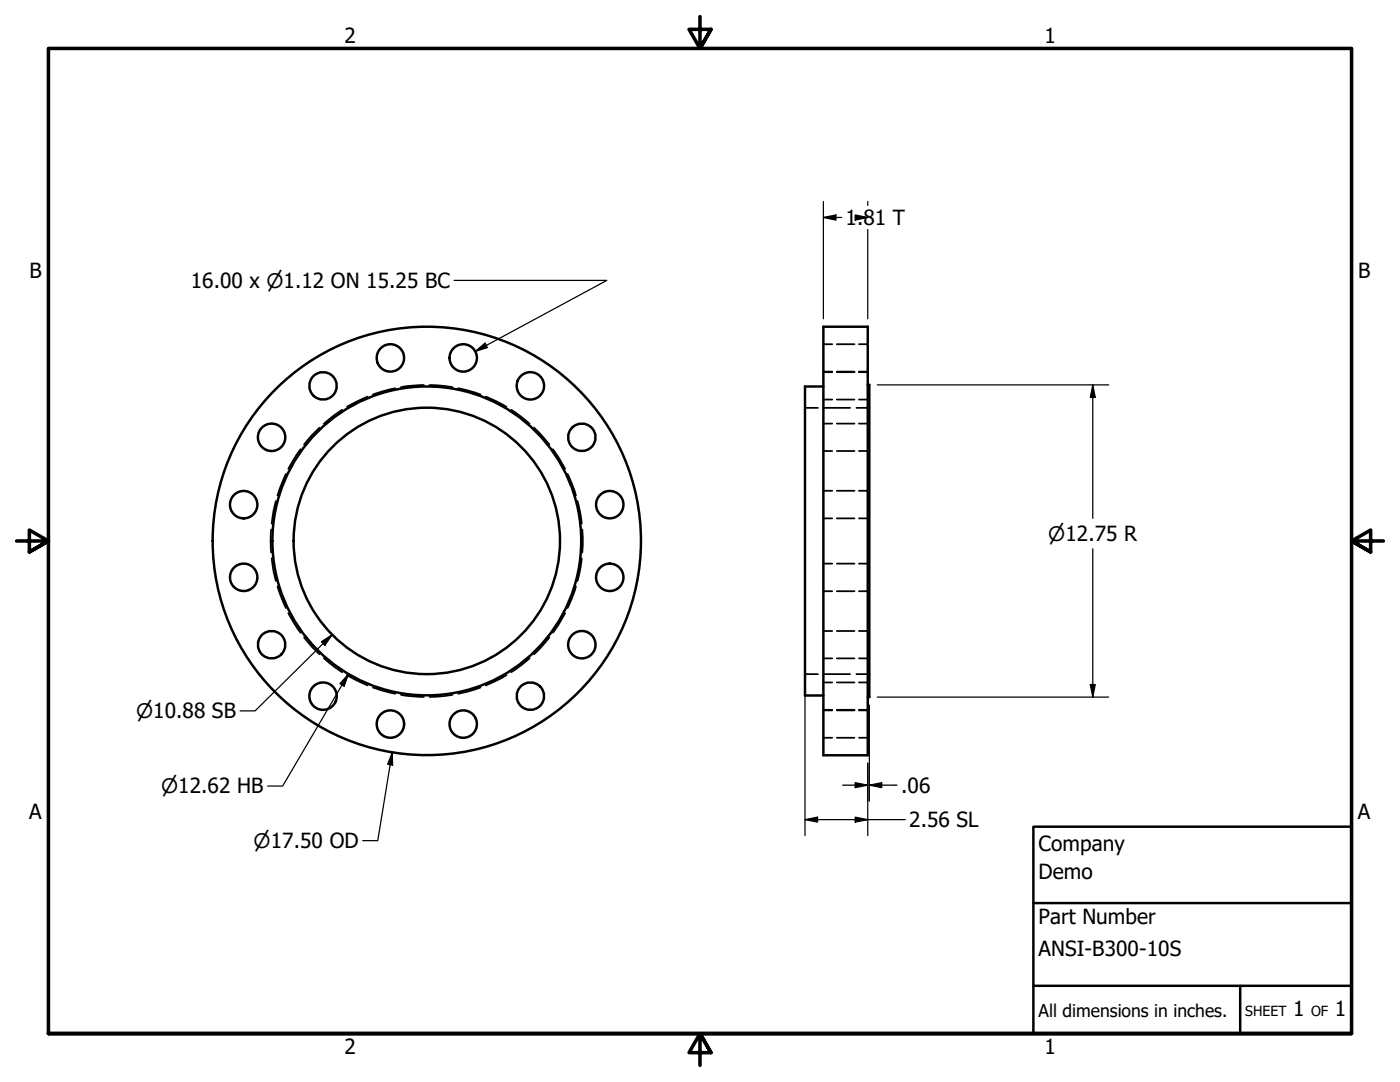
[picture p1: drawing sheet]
<svg xmlns="http://www.w3.org/2000/svg" width="279mm" height="216mm" viewBox="0 0 279 216" stroke-linecap="round" stroke-linejoin="round" font-family="sans-serif">
<!-- layer: Hidden (ANSI) -->
<g fill="none" stroke="#000" stroke-width=".35">
<path d="M73.4 79.1l-4.1 2.1M78.9 77.5l-4.5 1.2M84.6 76.8l-4.6 .5M85.7 76.8l4.6 .5M91.4 77.5l4.5 1.2M96.9 79.1l4.2 2.1M164.3 79.7h1.8M164.3 74.3h1.8M164.3 74.2h1.8M164.3 68.7h1.8M167 79.7h3.5M167 74.3h3.5"/>
<path d="M167 74.2h3.5M167 68.7h3.5M171.4 79.7h1.8M171.4 74.3h1.8M171.4 74.2h1.8M171.4 68.7h1.8M55.1 100l-.5 1.8-.4 2.7M57 94.6l-1.6 4.3M60 89.6l-2.5 4M63.8 85.3l-1.6 1.6-1.5 1.8M68.3 81.8l-1.5 1-2.2 1.8M102 81.8l2.1 1.5 1.6 1.3"/>
<path d="M106.6 85.3l3 3.4M110.3 89.6l2.5 4M113.3 94.6l.9 2.1 .7 2.2M115.3 100l.6 2.6 .2 1.9M160.7 81.4h2.5M164.3 90h1.8M164.3 84.5h1.8M164.3 97.9h1.8M164.5 81.4h5.2M167 90h3.5M167 84.5h3.5M167 97.9h3.5"/>
<path d="M170.9 81.4h2.6M171.4 90h1.8M171.4 84.5h1.8M171.4 97.9h1.8M54.1 105.7l-.1 2.2 .1 2.3M54.2 111.4l.4 2.7 .5 1.8M55.4 117l1.6 4.3M114.9 117l-.7 2.2-.9 2.1M116.1 111.4l-.2 1.9-.6 2.6M116.2 105.7l.1 1.5-.1 3M164.3 103.4h1.8M164.3 118h1.8"/>
<path d="M164.3 112.5h1.8M167 103.4h3.5M167 118h3.5M167 112.5h3.5M171.4 103.4h1.8M171.4 118h1.8M171.4 112.5h1.8M57.5 122.3l2.5 4M60.7 127.2l1.5 1.8 1.6 1.6M64.6 131.3l2.2 1.8 1.5 1M69.3 134.7l4.1 2.1M74.4 137.2l4.5 1.2"/>
<path d="M80 138.6l4.6 .5M90.3 138.6l-4.6 .5M95.9 137.2l-4.5 1.2M101.1 134.7l-4.2 2.1M105.7 131.3l-1.6 1.3-2.1 1.5M109.6 127.2l-3 3.4M112.8 122.3l-2.5 4M160.7 134.5h2.5M164.3 131.4h1.8M164.3 125.9h1.8M164.3 136.2h1.8M164.5 134.5h5.2"/>
<path d="M167 131.4h3.5M167 125.9h3.5M167 136.2h3.5M170.9 134.5h2.6M171.4 131.4h1.8M171.4 125.9h1.8M171.4 136.2h1.8M164.3 141.6h1.8M164.3 147.2h1.8M164.3 141.7h1.8M167 141.6h3.5M167 147.2h3.5"/>
<path d="M167 141.7h3.5M171.4 141.6h1.8M171.4 147.2h1.8M171.4 141.7h1.8"/>
</g>
<!-- layer: Visible (ANSI) -->
<g fill="none" stroke="#000" stroke-width=".49">
<path d="M164.3 65.2h8.9v85.5h-8.9zM164.3 77.1h-3.6v61.7h3.6M173.2 76.8h.3v62.3h-.3"/>
<circle cx="64.5" cy="77" r="2.73"/>
<circle cx="77.9" cy="71.4" r="2.73"/>
<circle cx="92.4" cy="71.4" r="2.73"/>
<circle cx="105.9" cy="77" r="2.73"/>
<circle cx="54.2" cy="87.3" r="2.73"/>
<circle cx="116.1" cy="87.3" r="2.73"/>
<circle cx="48.6" cy="115.2" r="2.73"/>
<circle cx="48.6" cy="100.7" r="2.73"/>
<circle cx="85.2" cy="107.9" r="26.6"/>
<circle cx="85.2" cy="107.9" r="30.8"/>
<circle cx="85.2" cy="107.9" r="42.7"/>
<circle cx="121.7" cy="115.2" r="2.73"/>
<circle cx="121.7" cy="100.7" r="2.73"/>
<circle cx="54.2" cy="128.6" r="2.73"/>
<circle cx="64.5" cy="138.9" r="2.73"/>
<circle cx="105.9" cy="138.9" r="2.73"/>
<circle cx="116.1" cy="128.6" r="2.73"/>
<circle cx="77.9" cy="144.5" r="2.73"/>
<circle cx="92.4" cy="144.5" r="2.73"/>
</g>
<!-- layer: Border (ANSI) -->
<path d="M139.7 3.3v6.4l-2.2-3.8h4.4l-2.2 3.8 2.2-3.8M3.3 107.9h6.4l-3.8-2.1v4.3l3.8-2.2-3.8 2.2M276.1 107.9h-6.4l3.8-2.1v4.3l-3.8-2.2 3.8 2.2M9.7 206.2v-196.5h260v196.5h-260h260M141.9 210l-2.2-3.8 2.2 3.8h-4.4l2.2-3.8v6.4" fill="none" stroke="#000" stroke-width=".71"/>
<!-- layer: Title (ANSI) -->
<path d="M206.2 165h63.5v41.2h-63.5zM206.2 196.7h63.5M206.2 180.2h63.5M247.5 196.7v9.5" fill="none" stroke="#000" stroke-width=".49"/>
<!-- layer: Dimension (ANSI) -->
<g fill="none" stroke="#000" stroke-width=".25">
<path d="M90.6 56h30.5l-26.3 14.1M164.3 43.4l2.5-.5v1zM164.3 43.4h3.7M164.3 40.2v23.4M170.7 42.9l2.5 .5-2.5 .5zM170.7 43.4h2.5M173.2 40.2v.8M173.2 45.8v17.8M94.8 70.1l2-1.6 .5 .9zM175.1 76.8h46.2M218.1 76.8l.5 2.5h-1zM218.1 76.8v26.6"/>
<path d="M218.1 109.5v29.6M64.1 128.1l2.2-1.5-1.5 2.2zM66.3 126.6l-15.4 15.3h-3M69.5 134.5l-.8 2.4-.9-.5zM69.5 134.5l-13.1 22.3h-3M160.7 136.1v30.6M175.1 139.1h46.2M217.6 136.6h1l-.5 2.5zM78.3 150.1l.1 2.6-1-.2zM78.3 150.1l-2.9 17.6h-3M168.2 156.7h5M170.7 156.2l2.5 .5-2.5 .5z"/>
<path d="M173.2 152.3v14.4M173.5 156.7l2.5-.5v1zM173.5 156.7h5.5M173.5 140.7v19.1M160.7 163.5l2.5-.4v.9zM160.7 163.5h20M170.7 163.1l2.5 .4-2.5 .5z"/>
</g>
<g fill="#000">
<path d="M164.3 43.4l2.5-.5v1z" fill-rule="evenodd"/>
<path d="M170.7 42.9l2.5 .5-2.5 .5z" fill-rule="evenodd"/>
<path d="M94.8 70.1l2-1.6 .5 .9z" fill-rule="evenodd"/>
<path d="M218.1 76.8l.5 2.5h-1z" fill-rule="evenodd"/>
<path d="M64.1 128.1l2.2-1.5-1.5 2.2z" fill-rule="evenodd"/>
<path d="M69.5 134.5l-.8 2.4-.9-.5z" fill-rule="evenodd"/>
<path d="M217.6 136.6h1l-.5 2.5z" fill-rule="evenodd"/>
<path d="M78.3 150.1l.1 2.6-1-.2z" fill-rule="evenodd"/>
<path d="M170.7 156.2l2.5 .5-2.5 .5z" fill-rule="evenodd"/>
<path d="M173.5 156.7l2.5-.5v1z" fill-rule="evenodd"/>
<path d="M160.7 163.5l2.5-.4v.9z" fill-rule="evenodd"/>
<path d="M170.7 163.1l2.5 .4-2.5 .5z" fill-rule="evenodd"/>
</g>
<g font-size="4.2">
<text x="68.7" y="8.6">2</text>
<text x="208.4" y="8.6">1</text>
<text x="168.8" y="44.9">1.81 T</text>
<text x="5.9" y="55.5">B</text>
<text x="38.1" y="57.4">16.00 x ⌀1.12 ON 15.25 BC</text>
<text x="271" y="55.5">B</text>
<text x="179.8" y="158.2">.06</text>
<text x="5.8" y="163.4">A</text>
<text x="181.5" y="165.1">2.56 SL</text>
<text x="271" y="163.4">A</text>
<text x="207.3" y="169.8">Company</text>
<text x="207.3" y="175.4">Demo</text>
<text x="207.3" y="184.4">Part Number</text>
<text x="207.3" y="190.7">ANSI-B300-10S</text>
<text x="258.1" y="202.8">1</text>
<text x="266.4" y="202.8">1</text>
<text x="68.7" y="210.3">2</text>
<text x="208.4" y="210.3">1</text>
</g>
<g font-size="4">
<text x="209.2" y="107.9">⌀12.75 R</text>
<text x="27.2" y="143.3">⌀10.88 SB</text>
<text x="32.2" y="158.3">⌀12.62 HB</text>
<text x="50.6" y="169.2">⌀17.50 OD</text>
</g>
<text font-size="3.5" x="207.3" y="202.9">All dimensions in inches.</text>
<g font-size="2.8">
<text x="248.5" y="202.8">SHEET</text>
<text x="261.7" y="202.8">OF</text>
</g>
</svg>
